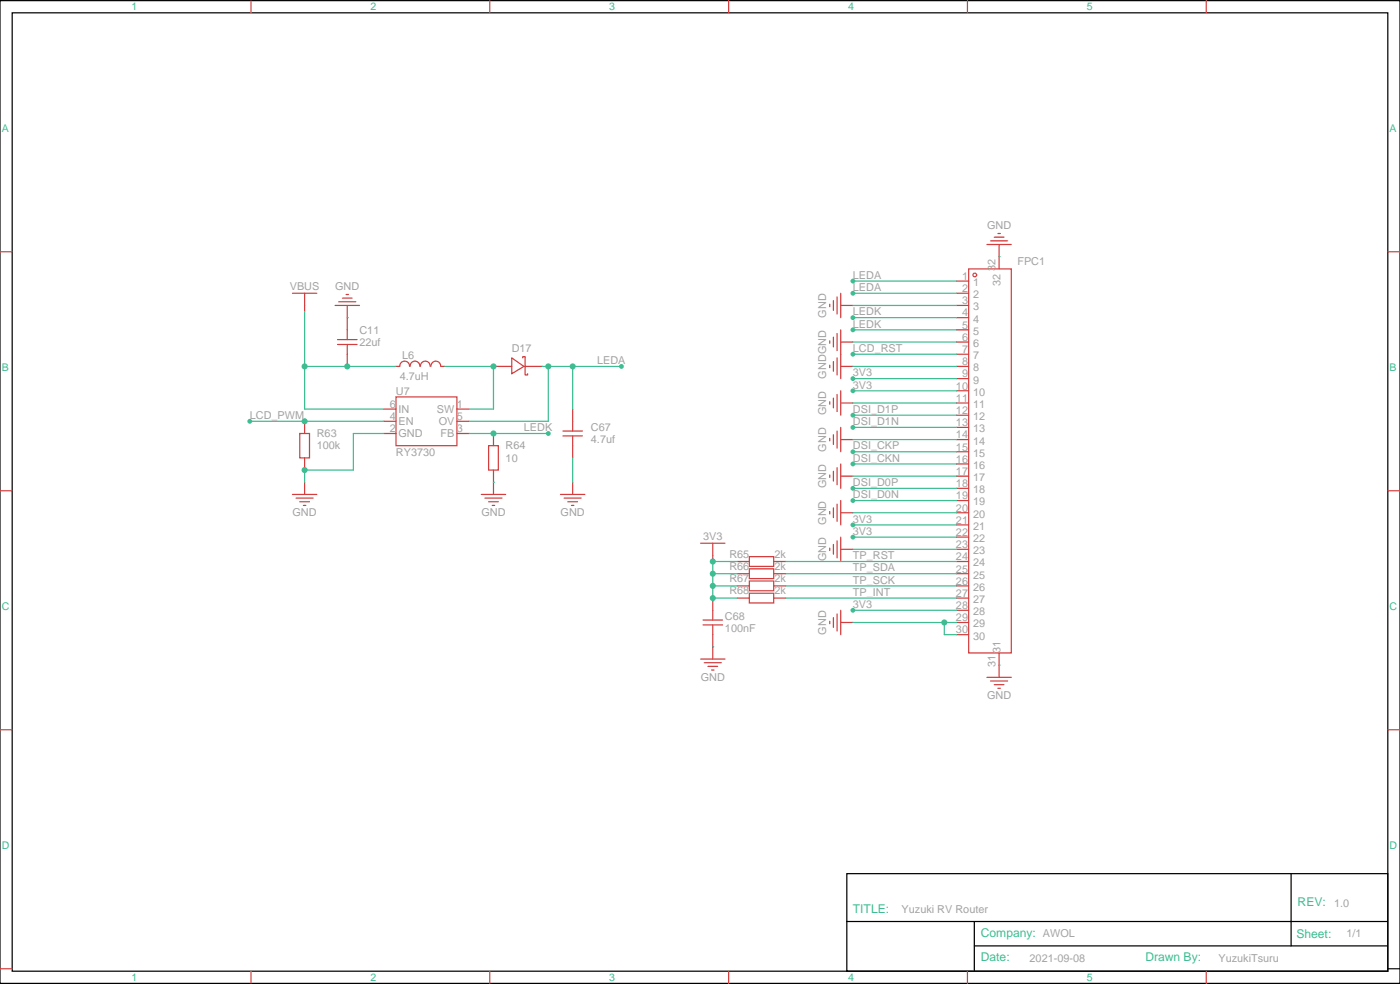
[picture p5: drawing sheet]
<svg xmlns="http://www.w3.org/2000/svg" width="405mm" height="285mm" viewBox="0 0 405 285" stroke-linecap="round" stroke-linejoin="round" font-family="sans-serif">
<path d="M0 .2h405.3v284.3h-405.3zM3.5 3.7h398.3v277.3h-398.3zM245.2 252.8h156.6v28.2h-156.6zM373.8 252.8v20.9M245.2 266.6h156.5M282.1 273.7h119.6M282.1 266.6v14.1M401.8 280.3h3.5" fill="none" stroke="#000" stroke-width=".35"/>
<g fill="none" stroke="#d43d3d" stroke-width=".35">
<path d="M72.7 .2v3.5M141.8 .2v3.5M211 .2v3.5M280.1 .2v3.5M349.2 .2v3.5M0 72.9h3.5M280.5 77.8h12.3v111.1h-12.3zM285.8 70.7h7M286.8 69.7h4.9M287.9 68.6h2.8M288.9 67.6h.7M289.3 70.7v7.1"/>
<path d="M401.8 72.9h3.5M84.7 84.9h7M88.2 84.9v5.2M97 88.4h7.1M97.7 99.7h5.7M97.7 98.3h5.7M98.1 87.3h4.9M99.1 86.3h2.9M100.2 85.2h.7M100.5 88.4v9.9M100.5 99.7v6.3M240.2 88v.7"/>
<path d="M240.2 98.6v.7M241.3 87v2.8M241.3 97.6v2.8M242.4 85.9v4.9M242.4 96.5v4.9M243.4 88.4h3.5M243.4 99h3.5M243.4 84.9v7M243.4 95.4v14.1M276.9 84.9h3.6M276.9 81.3h3.6M276.9 88.4h3.6"/>
<path d="M276.9 91.9h3.6M276.9 95.4h3.6M276.9 99h3.6M111.1 118.4h3.6M114.7 114.8h17.6v14.1h-17.6zM114.7 106h1M115.8 106a1.41 1.41 0 0 1 1.4-1.5 1.41 1.41 0 0 1 1.4 1.5M118.7 106a1.41 1.41 0 0 1 1.4-1.5 1.41 1.41 0 0 1 1.5 1.5M121.7 106a1.41 1.41 0 0 1 1.4-1.5 1.41 1.41 0 0 1 1.4 1.5M124.8 106a1.41 1.41 0 0 1 1.4-1.5 1.41 1.41 0 0 1 1.4 1.5M127.7 106h1.1M132.3 118.4h3.5"/>
<path d="M142.9 106h5.3M148.2 103.5l3.5 2.5-3.5 2.1zM151.3 103.5v-.3h.7v5.3h.8v-.4M151.7 106h5.3M165.8 118.4v6.3M240.2 105.7v.7M240.2 116.2v.8M241.3 104.6v2.8M241.3 115.2v2.8M242.4 103.5v5M242.4 114.1v5M243.4 106h3.5"/>
<path d="M243.4 116.6h3.5M243.4 113.1v7M276.9 106h3.6M276.9 102.5h3.6M276.9 109.5h3.6M276.9 113.1h3.6M276.9 116.6h3.6M86.8 125.4h2.8v7.1h-2.8zM88.2 121.9v3.5M88.2 132.5v3.5M88.2 139.5v3.6M111.1 125.4h3.6"/>
<path d="M111.1 121.9h3.6M132.3 125.4h3.5M132.3 121.9h3.5M141.5 128.9h2.8v7.1h-2.8zM142.9 125.4v3.5M142.9 136v7.1M163 126.1h5.6M163 124.7h5.6M165.8 126.1v6.4M165.8 139.5v3.6M240.2 126.8v.7M240.2 137.4v.7"/>
<path d="M241.3 125.8v2.8M241.3 136.4v2.8M242.4 124.7v5M242.4 135.3v4.9M243.4 127.2h3.5M243.4 137.8h3.5M243.4 123.7v7M243.4 134.2v7.1M276.9 120.1h3.6M276.9 123.7h3.6M276.9 127.2h3.6M276.9 130.7h3.6"/>
<path d="M276.9 134.2h3.6M276.9 137.8h3.6M0 142h3.5M84.7 143.1h7M85.7 144.1h5M86.8 145.2h2.8M87.8 146.2h.7M139.3 143.1h7.1M140.4 144.1h4.9M141.5 145.2h2.8M142.5 146.2h.7M162.3 143.1h7"/>
<path d="M163.3 144.1h5M164.4 145.2h2.8M165.5 146.2h.7M202.8 157.2h7.1M206.4 157.2v5.3M240.2 148v.7M240.2 158.6v.7M241.3 146.9v2.9M241.3 157.5v2.8M242.4 145.9v4.9M242.4 156.5v4.9M243.4 148.4h3.5"/>
<path d="M243.4 158.9h3.5M243.4 144.8v7.1M243.4 155.4v7.1M276.9 141.3h3.6M276.9 144.8h3.6M276.9 148.4h3.6M276.9 151.9h3.6M276.9 155.4h3.6M276.9 158.9h3.6M401.8 142h3.5M203.6 179.4h5.6M206.4 173v6.4"/>
<path d="M213.4 162.5h3.6M213.4 166h3.6M213.4 169.5h3.6M213.4 173h3.6M217 161.1h7v2.8h-7zM217 164.6h7v2.8h-7zM217 168.1h7v2.8h-7zM217 171.6h7v2.9h-7zM224 162.5h3.5M224 166h3.5M224 169.5h3.5M224 173h3.5"/>
<path d="M240.2 179.7v.8M241.3 178.7v2.8M242.4 177.6v5M243.4 176.6v7M276.9 162.5h3.6M276.9 166h3.6M276.9 169.5h3.6M276.9 173h3.6M276.9 176.6h3.6M202.8 190.7h7.1M203.6 180.8h5.6M203.9 191.7h4.9"/>
<path d="M205 192.8h2.8M206 193.9h.7M206.4 180.8v9.9M243.4 180.1h3.5M276.9 180.1h3.6M276.9 183.6h3.6M285.8 196h7M286.8 197h4.9M287.9 198.1h2.8M288.9 199.2h.7M289.3 188.9v7.1M0 211.1h3.5"/>
<path d="M401.8 211.1h3.5M0 280.3h3.5M72.7 281v3.5M141.8 281v3.5M211 281v3.5M280.1 281v3.5M349.2 281v3.5"/>
<circle cx="282.2" cy="79.6" r=".53"/>
</g>
<path d="M128.8 106h14.1v12.4h-7.1M157 106h22.9M158.7 106v15.9h-22.9M165.8 106v12.4M135.8 125.4h22.9M165.8 132.5v7" fill="none" stroke="#3dbd91" stroke-width=".35"/>
<circle cx="142.9" cy="139.5" r=".18" fill="#3dbd91"/>
<path d="M72.3 121.9h38.8M111.1 125.4h-8.8v10.6h-14.1v3.5" fill="none" stroke="#3dbd91" stroke-width=".35"/>
<g fill="#3dbd91">
<circle cx="289.3" cy="74.3" r=".18"/>
<circle cx="289.3" cy="192.4" r=".18"/>
</g>
<g fill="none" stroke="#3dbd91" stroke-width=".35">
<path d="M246.9 99h30M246.9 95.4h30M246.9 91.9h30M246.9 84.9h30M246.9 81.3h30M246.9 88.4h30M246.9 116.6h30M246.9 113.1h30M246.9 109.5h30M246.9 106h30M246.9 102.5h30M246.9 137.8h30"/>
<path d="M246.9 134.2h30M246.9 130.7h30M246.9 127.2h30M246.9 123.7h30M246.9 120.1h30M246.9 158.9h30M246.9 155.4h30M246.9 151.9h30M246.9 148.4h30M246.9 144.8h30M246.9 141.3h30M206.4 169.5h7"/>
<path d="M206.4 166h7M213.4 162.5h-7v10.5h7M227.5 173h49.4M227.5 169.5h49.4M227.5 166h49.4M227.5 162.5h49.4M246.9 176.6h30M246.9 180.1h30M273.4 180.1v3.5h3.5"/>
</g>
<g fill="#3dbd91">
<circle cx="206.4" cy="187.2" r=".18"/>
<circle cx="100.5" cy="91.9" r=".18"/>
</g>
<path d="M88.2 90.1v28.3h22.9M88.2 106h26.5" fill="none" stroke="#3dbd91" stroke-width=".35"/>
<g fill="#3dbd91">
<circle cx="165.8" cy="106" r=".88"/>
<circle cx="158.8" cy="106" r=".88"/>
<circle cx="142.9" cy="106" r=".88"/>
<circle cx="142.9" cy="125.4" r=".88"/>
<circle cx="88.2" cy="121.9" r=".88"/>
<circle cx="88.2" cy="136" r=".88"/>
<circle cx="273.4" cy="180.1" r=".88"/>
<circle cx="206.4" cy="162.5" r=".88"/>
<circle cx="206.4" cy="173" r=".88"/>
<circle cx="206.4" cy="169.5" r=".88"/>
<circle cx="206.4" cy="166" r=".88"/>
<circle cx="100.5" cy="106" r=".88"/>
<circle cx="88.2" cy="106" r=".88"/>
<circle cx="179.9" cy="106" r=".71"/>
<circle cx="158.8" cy="125.4" r=".71"/>
<circle cx="72.3" cy="121.9" r=".71"/>
<circle cx="246.9" cy="176.6" r=".71"/>
<circle cx="246.9" cy="155.4" r=".71"/>
<circle cx="246.9" cy="151.9" r=".71"/>
<circle cx="246.9" cy="144.8" r=".71"/>
<circle cx="246.9" cy="141.3" r=".71"/>
<circle cx="246.9" cy="134.2" r=".71"/>
<circle cx="246.9" cy="130.7" r=".71"/>
<circle cx="246.9" cy="123.7" r=".71"/>
<circle cx="246.9" cy="120.1" r=".71"/>
<circle cx="246.9" cy="113.1" r=".71"/>
<circle cx="246.9" cy="109.5" r=".71"/>
<circle cx="246.9" cy="102.5" r=".71"/>
<circle cx="246.9" cy="95.4" r=".71"/>
<circle cx="246.9" cy="91.9" r=".71"/>
<circle cx="246.9" cy="84.8" r=".71"/>
<circle cx="246.9" cy="81.3" r=".71"/>
</g>
<g font-size="3.5" fill="#3dbc91">
<text x="375.7" y="262.3">REV:</text>
<text x="246.9" y="264">TITLE:</text>
<text x="284" y="271.1">Company: AWOL</text>
<text x="375.4" y="271.4">Sheet:</text>
<text x="284" y="278.1">Date:</text>
<text x="331.6" y="278.1">Drawn By:</text>
</g>
<g font-size="3.1" fill="#3dbc91">
<text x="38.1" y="3">1</text>
<text x="107.2" y="3">2</text>
<text x="176.4" y="3">3</text>
<text x="245.5" y="3">4</text>
<text x="314.7" y="3">5</text>
<text x=".5" y="38.1">A</text>
<text x="402.3" y="38.1">A</text>
<text x=".5" y="107.3">B</text>
<text x="402.3" y="107.3">B</text>
<text x=".5" y="176.4">C</text>
<text x="402.3" y="176.4">C</text>
<text x=".5" y="245.6">D</text>
<text x="402.3" y="245.6">D</text>
<text x="38.1" y="283.8">1</text>
<text x="107.2" y="283.8">2</text>
<text x="176.4" y="283.8">3</text>
<text x="245.5" y="283.8">4</text>
<text x="314.7" y="283.8">5</text>
</g>
<g font-size="3.1" fill="#a2a2a2">
<text x="285.8" y="66.4">GND</text>
<text x="294.6" y="76.6">FPC1</text>
<text x="83.9" y="84">VBUS</text>
<text x="97" y="84">GND</text>
<text x="246.9" y="80.7">LEDA</text>
<text x="278.5" y="81">1</text>
<text x="281.8" y="82.7">1</text>
<text x="288.3" y="78.5" transform="rotate(-90 288.3 78.5)">32</text>
<text x="289.7" y="82.7" transform="rotate(-90 289.7 82.7)">32</text>
<text x="246.9" y="84.2">LEDA</text>
<text x="278.5" y="84.5">2</text>
<text x="278.5" y="88">3</text>
<text x="281.8" y="86.3">2</text>
<text x="281.8" y="89.8">3</text>
<text x="239.2" y="91.9" transform="rotate(-90 239.2 91.9)">GND</text>
<text x="246.9" y="94.8">LEDK</text>
<text x="246.9" y="91.2">LEDK</text>
<text x="278.5" y="91.6">4</text>
<text x="278.5" y="95.1">5</text>
<text x="281.8" y="93.3">4</text>
<text x="104.1" y="96.5">C11</text>
<text x="104.1" y="100.1">22uf</text>
<text x="148.2" y="101.8">D17</text>
<text x="246.9" y="101.8">LCD_RST</text>
<text x="278.5" y="98.6">6</text>
<text x="281.8" y="96.9">5</text>
<text x="281.8" y="100.4">6</text>
<text x="116.5" y="103.8">L6</text>
<text x="172.9" y="105.4">LEDA</text>
<text x="278.5" y="102.2">7</text>
<text x="278.5" y="105.7">8</text>
<text x="281.8" y="103.9">7</text>
<text x="281.8" y="107.4">8</text>
<text x="115.7" y="109.9">4.7uH</text>
<text x="239.2" y="109.5" transform="rotate(-90 239.2 109.5)">GNDGND</text>
<text x="246.9" y="112.4">3V3</text>
<text x="246.9" y="108.9">3V3</text>
<text x="276.8" y="112.7">10</text>
<text x="278.5" y="109.2">9</text>
<text x="281.8" y="111">9</text>
<text x="112.9" y="118">6</text>
<text x="114.7" y="114.3">U7</text>
<text x="115.4" y="119.4">IN</text>
<text x="126.5" y="119.4">SW</text>
<text x="132.3" y="118">1</text>
<text x="246.9" y="119.5">DSI_D1P</text>
<text x="276.8" y="116.3">11</text>
<text x="276.8" y="119.8">12</text>
<text x="281.8" y="114.5">10</text>
<text x="281.8" y="118">11</text>
<text x="72.3" y="121.2">LCD_PWM</text>
<text x="112.9" y="125.1">2</text>
<text x="112.9" y="121.6">4</text>
<text x="115.4" y="123">EN</text>
<text x="127" y="123">OV</text>
<text x="132.3" y="125.1">3</text>
<text x="132.3" y="121.6">5</text>
<text x="151.7" y="124.8">LEDK</text>
<text x="171.1" y="124.8">C67</text>
<text x="239.2" y="120.1" transform="rotate(-90 239.2 120.1)">GND</text>
<text x="246.9" y="123">DSI_D1N</text>
<text x="276.8" y="123.3">13</text>
<text x="281.8" y="121.6">12</text>
<text x="281.8" y="125.1">13</text>
<text x="91.7" y="126.5">R63</text>
<text x="91.7" y="130">100k</text>
<text x="114.7" y="132">RY3730</text>
<text x="115.4" y="126.5">GND</text>
<text x="127.6" y="126.5">FB</text>
<text x="146.4" y="130">R64</text>
<text x="171.1" y="128.3">4.7uf</text>
<text x="239.2" y="130.7" transform="rotate(-90 239.2 130.7)">GND</text>
<text x="246.9" y="130">DSI_CKP</text>
<text x="276.8" y="126.8">14</text>
<text x="276.8" y="130.4">15</text>
<text x="281.8" y="128.6">14</text>
<text x="146.4" y="133.6">10</text>
<text x="246.9" y="133.6">DSI_CKN</text>
<text x="276.8" y="133.9">16</text>
<text x="276.8" y="137.4">17</text>
<text x="281.8" y="132.1">15</text>
<text x="281.8" y="135.7">16</text>
<text x="239.2" y="141.3" transform="rotate(-90 239.2 141.3)">GND</text>
<text x="246.9" y="140.6">DSI_D0P</text>
<text x="276.8" y="141">18</text>
<text x="281.8" y="139.2">17</text>
<text x="281.8" y="142.7">18</text>
<text x="84.7" y="149.3">GND</text>
<text x="139.4" y="149.3">GND</text>
<text x="162.3" y="149.3">GND</text>
<text x="246.9" y="144.2">DSI_D0N</text>
<text x="276.8" y="144.5">19</text>
<text x="276.8" y="148">20</text>
<text x="281.8" y="146.2">19</text>
<text x="281.8" y="149.8">20</text>
<text x="239.2" y="151.8" transform="rotate(-90 239.2 151.8)">GND</text>
<text x="246.9" y="154.7">3V3</text>
<text x="246.9" y="151.2">3V3</text>
<text x="276.8" y="151.5">21</text>
<text x="276.8" y="155.1">22</text>
<text x="281.8" y="153.3">21</text>
<text x="203.6" y="156.3">3V3</text>
<text x="211.2" y="161.4">R65</text>
<text x="224.2" y="161.4">2k</text>
<text x="246.9" y="161.8">TP_RST</text>
<text x="276.8" y="158.6">23</text>
<text x="281.8" y="156.8">22</text>
<text x="281.8" y="160.4">23</text>
<text x="211.2" y="164.9">R66</text>
<text x="224.2" y="164.9">2k</text>
<text x="239.2" y="162.4" transform="rotate(-90 239.2 162.4)">GND</text>
<text x="246.9" y="165.3">TP_SDA</text>
<text x="276.8" y="162.1">24</text>
<text x="276.8" y="165.7">25</text>
<text x="281.8" y="163.9">24</text>
<text x="281.8" y="167.4">25</text>
<text x="211.2" y="168.5">R67</text>
<text x="211.2" y="172">R68</text>
<text x="224.2" y="168.5">2k</text>
<text x="224.2" y="172">2k</text>
<text x="246.9" y="172.4">TP_INT</text>
<text x="246.9" y="168.9">TP_SCK</text>
<text x="276.8" y="169.2">26</text>
<text x="276.8" y="172.7">27</text>
<text x="281.8" y="170.9">26</text>
<text x="209.9" y="179.4">C68</text>
<text x="246.9" y="175.9">3V3</text>
<text x="276.8" y="176.2">28</text>
<text x="276.8" y="179.8">29</text>
<text x="281.8" y="174.5">27</text>
<text x="281.8" y="178">28</text>
<text x="209.9" y="183">100nF</text>
<text x="239.2" y="183.6" transform="rotate(-90 239.2 183.6)">GND</text>
<text x="276.8" y="183.3">30</text>
<text x="281.8" y="181.5">29</text>
<text x="281.8" y="185.1">30</text>
<text x="289.7" y="188.9" transform="rotate(-90 289.7 188.9)">31</text>
<text x="202.9" y="196.9">GND</text>
<text x="288.3" y="193.1" transform="rotate(-90 288.3 193.1)">31</text>
<text x="285.8" y="202.2">GND</text>
<text x="386.3" y="262.3">1.0</text>
<text x="261.1" y="264.1">Yuzuki RV Router</text>
<text x="389.8" y="271.2">1/1</text>
<text x="298.1" y="278.2">2021-09-08</text>
<text x="352.8" y="278.2">YuzukiTsuru</text>
</g>
</svg>
